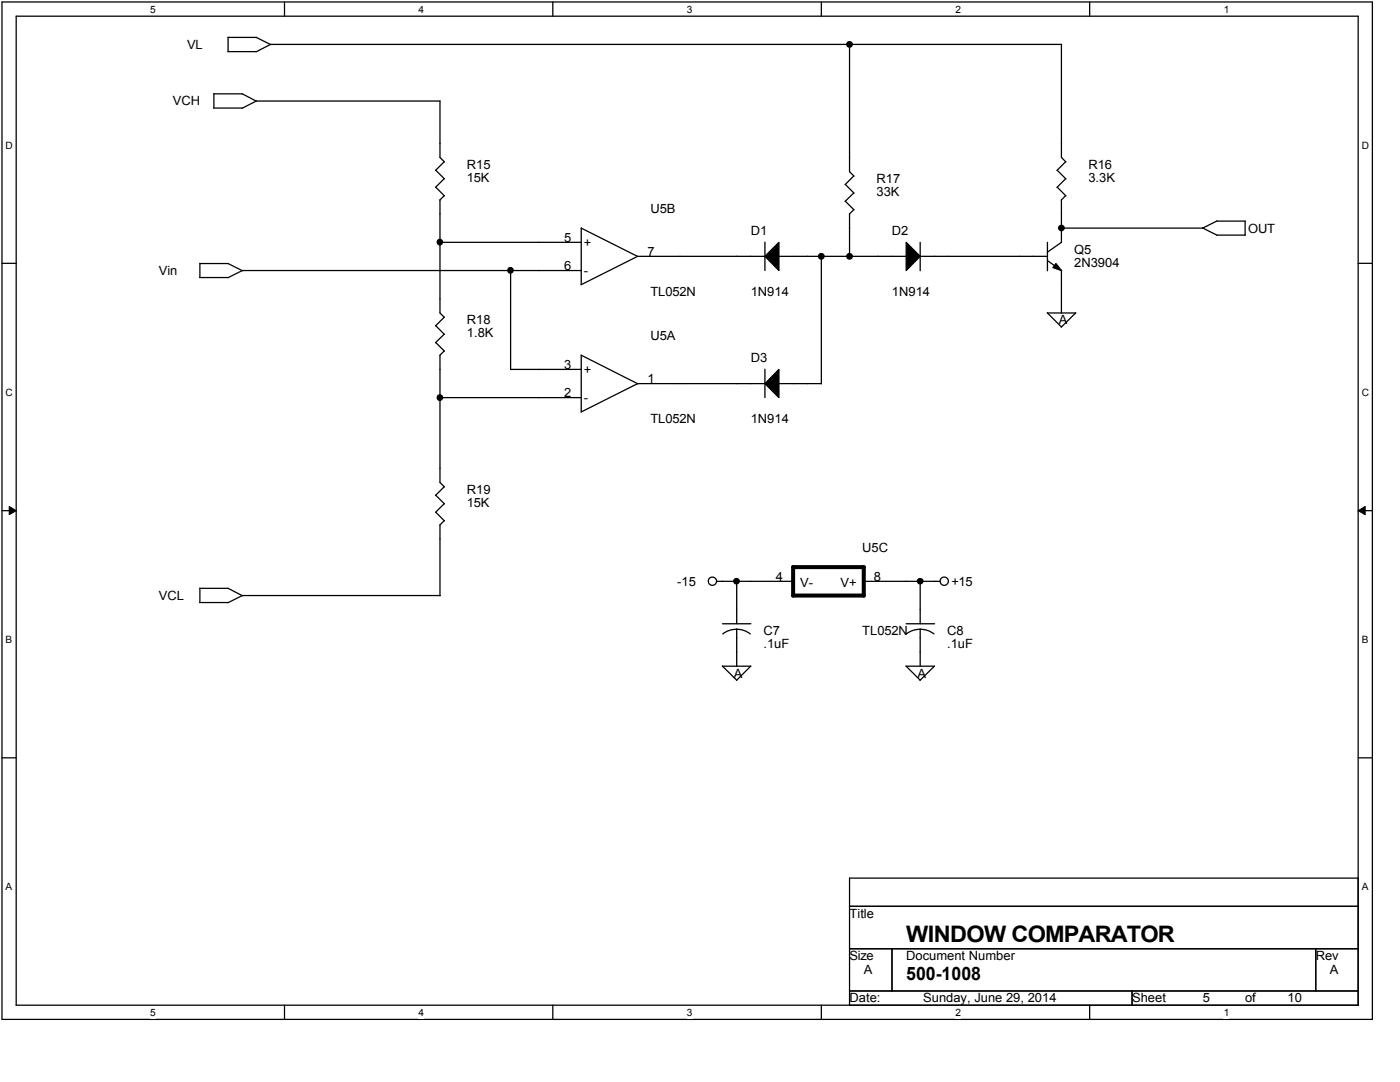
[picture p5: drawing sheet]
<svg xmlns="http://www.w3.org/2000/svg" width="279mm" height="216mm" viewBox="0 0 279 216" stroke-linecap="round" stroke-linejoin="round" font-family="sans-serif">
<path d="M.4 .4h273.5v203h-273.5zM3.2 3.2h267.9v197.4h-267.9z" fill="none" stroke="#000" stroke-width=".25"/>
<g fill="#fff">
<path d="M30 .7h1.1v2.3h-1.1z"/>
<path d="M30 200.9h1.1v2.3h-1.1z"/>
</g>
<path d="M56.8 .4v2.8M56.8 200.6v2.8" fill="none" stroke="#000" stroke-width=".25"/>
<g fill="#fff">
<path d="M83.5 .7h1.1v2.3h-1.1z"/>
<path d="M83.5 200.9h1.1v2.3h-1.1z"/>
</g>
<path d="M110.3 .4v2.8M110.3 200.6v2.8" fill="none" stroke="#000" stroke-width=".25"/>
<g fill="#fff">
<path d="M137.1 .7h1.1v2.3h-1.1z"/>
<path d="M137.1 200.9h1.1v2.3h-1.1z"/>
</g>
<path d="M163.9 .4v2.8M163.9 200.6v2.8" fill="none" stroke="#000" stroke-width=".25"/>
<g fill="#fff">
<path d="M190.7 .7h1.1v2.3h-1.1z"/>
<path d="M190.7 200.9h1.1v2.3h-1.1z"/>
</g>
<path d="M217.5 .4v2.8M217.5 200.6v2.8" fill="none" stroke="#000" stroke-width=".25"/>
<g fill="#fff">
<path d="M244.2 .7h1.1v2.3h-1.1z"/>
<path d="M244.2 200.9h1.1v2.3h-1.1z"/>
<path d="M1.1 27.9h1.5v2.2h-1.5z"/>
<path d="M271.8 27.9h1.4v2.2h-1.4z"/>
<path d="M1.1 77.2h1.5v2.2h-1.5z"/>
<path d="M271.8 77.2h1.4v2.2h-1.4z"/>
</g>
<path d="M.4 52.5h2.8M271.1 52.5h2.8" fill="none" stroke="#000" stroke-width=".25"/>
<g fill="#fff">
<path d="M1.1 126.5h1.3v2.3h-1.3z"/>
<path d="M271.8 126.5h1.3v2.3h-1.3z"/>
</g>
<path d="M.4 101.9h2.8M271.1 101.9h2.8" fill="none" stroke="#000" stroke-width=".25"/>
<path d="M1.8 101.1l1.4 .8-1.4 .8zM271.1 101.9l1.3-.8v1.6z" fill="#000"/>
<path d="M1.8 101.1l1.4 .8-1.4 .8zM271.1 101.9l1.3-.8v1.6z" fill="none" stroke="#000" stroke-width=".2"/>
<g fill="#fff">
<path d="M1.1 175.9h1.3v2.2h-1.3z"/>
<path d="M271.8 175.9h1.3v2.2h-1.3z"/>
</g>
<g fill="none" stroke="#000" stroke-width=".25">
<path d="M42.7 18.7h5.7M42.7 18.7l-.1 2.9h5.8M45.5 10.3h5.6M45.5 7.5h5.7M45.5 7.4v2.9M48.4 18.7l2.8 1.5M51.1 7.5l2.9 1.4M169.5 8.9v25.4l.9 .8M211.8 8.9v22.5l.9 .9M211.9 8.9h-157.9l-2.9 1.4M87 34l1.7 1.7M87 37.3l1.7 1.8"/>
<path d="M87.8 39.9v22.6l.9 .8M87.8 20.2v11.2l.9 .9M87.8 20.2h-36.7l-2.8 1.4M88.7 32.3l-1.8 1.7M88.7 35.7l-1.8 1.7M88.7 39l-.9 .9M168.7 36.8l1.7 1.7M170.4 35.1l-1.7 1.7M170.4 38.5l-1.7 1.7M211 34l1.7 1.7M211 37.3l1.7 1.8M211.8 39.9v8.5l-2.8 1.9"/>
<path d="M212.7 32.3l-1.8 1.7M212.7 35.7l-1.8 1.7M212.7 39l-.9 .9M39.9 52.6h5.7M39.9 52.5l-.1 2.9h5.7M45.5 52.6l2.9 1.4M87.8 48.4h28.2M101.9 54v19.8M116 45.5v11.3M116 45.5l11.3 5.7M116 54h-67.6l-2.9 1.4M152.7 48.3v5.7"/>
<path d="M152.7 51.1h-25.4l-11.3 5.7M155.4 51.1h25.5M155.4 48.4v5.6l-2.7-2.9zM163.9 51.1v25.5M168.7 40.1l1.7 1.8M169.5 42.7v8.4M170.4 41.8l-.9 .9M180.8 48.4l2.8 2.7-2.8 2.9zM183.6 48.4v5.6M183.6 51.1h25.4M209 52l2.9 2M209 48.4v5.6"/>
<path d="M210.7 52.6l1.1 1.4-1.7-.6zM211.8 54v8.5M211.8 45.5h28.3M240 45.5l2.9 1.4M242.8 46.9h5.7M242.9 44.1h5.6M242.9 44.1l-2.9 1.4M248.5 44.1v2.9M87 65l1.7 1.7M87 68.3l1.7 1.8M87.8 70.9v25.4l.9 .9M87.8 79.3h28.2"/>
<path d="M88.7 63.3l-1.8 1.7M88.7 66.7l-1.8 1.7M88.7 70l-.9 .9M101.9 73.7h14.1M116 70.8v11.4M116 70.9l11.3 5.7M152.7 73.7v5.6M152.7 76.5h-25.4l-11.3 5.7M155.4 76.5h8.6M155.4 73.7v5.6l-2.7-2.8zM209 62.4l2.8 2.8M209 62.5h5.7l-2.9 2.8"/>
<path d="M87 98.8l1.7 1.7M88.7 97.1l-1.8 1.8M39.9 117.4v2.8h5.6M39.9 117.4h5.7M45.5 117.4l2.9 1.5M87 102.2l1.7 1.7M87.8 104.7v14.2M87.8 118.8h-39.4l-2.9 1.5M88.7 100.5l-1.8 1.7M88.7 103.9l-.9 .9M143 116h15.3M147 116v8.5"/>
<path d="M172.4 116h15.2M183.6 116v8.5M144.1 132.9l2.9 2.8M144.2 132.9h5.7M144.2 124.5h5.7M147 125.6l1.4 .2 1.3 .7M147 125.6l-1.5 .2-1.3 .7M147 125.6v7.3M149.8 132.9l-2.8 2.9M180.8 132.9l2.8 2.8M180.8 132.9h5.7l-2.9 2.9M180.8 124.5h5.7"/>
<path d="M183.6 125.6l1.5 .2 1.3 .7M183.6 125.6l-1.4 .2-1.3 .7M183.6 125.6v7.3M.4 151.2h2.8M271.1 151.2h2.8M169.5 175.2h101.6v25.4h-101.6zM169.5 180.8h101.6M169.5 189.3h101.6M169.5 197.7h101.6M178 189.3v8.4M225.9 197.7v2.9M262.6 189.3v8.4"/>
<circle cx="169.5" cy="8.9" r=".56"/>
<circle cx="87.8" cy="48.3" r=".55"/>
<circle cx="101.9" cy="53.9" r=".55"/>
<circle cx="163.9" cy="51.1" r=".56"/>
<circle cx="169.5" cy="51.1" r=".56"/>
<circle cx="211.8" cy="45.5" r=".55"/>
<circle cx="87.8" cy="79.3" r=".55"/>
<circle cx="142.2" cy="116" r=".83"/>
<circle cx="147" cy="116" r=".55"/>
<circle cx="183.6" cy="116" r=".55"/>
<circle cx="188.4" cy="116" r=".83"/>
</g>
<g fill="#000">
<path d="M155.4 48.4v5.6l-2.7-2.9zM180.8 48.4l2.8 2.7-2.8 2.9zM210.7 52.6l1.1 1.4-1.7-.6zM155.4 73.7v5.6l-2.7-2.8z"/>
<circle cx="169.5" cy="8.9" r=".56"/>
<circle cx="87.8" cy="48.3" r=".55"/>
<circle cx="101.9" cy="53.9" r=".55"/>
<circle cx="163.9" cy="51.1" r=".56"/>
<circle cx="169.5" cy="51.1" r=".56"/>
<circle cx="211.8" cy="45.5" r=".55"/>
<circle cx="87.8" cy="79.3" r=".55"/>
<circle cx="147" cy="116" r=".55"/>
<circle cx="183.6" cy="116" r=".55"/>
</g>
<path d="M158.2 118.8h14.2M158.3 113.2h14.1M158.3 113.1v5.7M172.4 113.2v5.7" fill="none" stroke="#000" stroke-width=".8"/>
<text font-size="4.5" x="180.8" y="187.9">WINDOW COMPARATOR</text>
<text font-size="3.7" x="180.8" y="195.5">500-1008</text>
<g font-size="2.5">
<text x="37.3" y="9.8">VL</text>
<text x="34.5" y="21">VCH</text>
<text x="93.2" y="33.7">R15</text>
<text x="217.2" y="33.7">R16</text>
<text x="93.2" y="36.2">15K</text>
<text x="174.9" y="36.5">R17</text>
<text x="174.9" y="39.1">33K</text>
<text x="217.2" y="36.2">3.3K</text>
<text x="129.8" y="42.4">U5B</text>
<text x="149.8" y="47">D1</text>
<text x="178" y="47">D2</text>
<text x="249.1" y="46.4">OUT</text>
<text x="112.6" y="53.9">6</text>
<text x="112.6" y="48.3">5</text>
<text x="116.5" y="49.2">+</text>
<text x="129.2" y="51.1">7</text>
<text x="214.4" y="50.6">Q5</text>
<text x="214.4" y="53.2">2N3904</text>
<text x="31.7" y="54.9">Vin</text>
<text x="116.5" y="54.9">-</text>
<text x="129.8" y="59.1">TL052N</text>
<text x="149.8" y="59.1">1N914</text>
<text x="178" y="59.1">1N914</text>
<text x="93.2" y="64.7">R18</text>
<text x="211.3" y="64.7">A</text>
<text x="93.2" y="67.3">1.8K</text>
<text x="129.8" y="67.8">U5A</text>
<text x="112.6" y="73.7">3</text>
<text x="116.5" y="74.6">+</text>
<text x="129.2" y="76.5">1</text>
<text x="149.8" y="72.3">D3</text>
<text x="112.6" y="79.3">2</text>
<text x="116.5" y="80.2">-</text>
<text x="129.8" y="84.5">TL052N</text>
<text x="149.8" y="84.5">1N914</text>
<text x="93.2" y="98.6">R19</text>
<text x="93.2" y="101.1">15K</text>
<text x="172.1" y="110.1">U5C</text>
<text x="31.7" y="119.7">VCL</text>
<text x="135.2" y="116.9">-15</text>
<text x="154.9" y="116">4</text>
<text x="159.7" y="117.1">V-</text>
<text x="167.7" y="117.1">V+</text>
<text x="174.4" y="116">8</text>
<text x="189.9" y="116.9">+15</text>
<text x="152.4" y="126.7">C7</text>
<text x="152.4" y="129.3">.1uF</text>
<text x="172.1" y="126.7">TL052N</text>
<text x="189" y="126.7">C8</text>
<text x="189" y="129.3">.1uF</text>
<text x="146.4" y="135.2">A</text>
<text x="183.1" y="135.2">A</text>
<text x="169.5" y="183.1">Title</text>
<text x="169.5" y="191.6">Size</text>
<text x="180.8" y="191.6">Document Number</text>
<text x="262.6" y="191.6">Rev</text>
<text x="172.4" y="194.4">A</text>
<text x="265.4" y="194.4">A</text>
<text x="169.5" y="200">Date:</text>
<text x="184.2" y="200">Sunday, June 29, 2014</text>
<text x="225.9" y="200">Sheet</text>
<text x="240" y="200">5</text>
<text x="248.5" y="200">of</text>
<text x="257" y="200">10</text>
</g>
<g font-size="2">
<text x="30" y="2.6">5</text>
<text x="83.5" y="2.6">4</text>
<text x="137.1" y="2.6">3</text>
<text x="190.7" y="2.6">2</text>
<text x="244.2" y="2.6">1</text>
<text x="1.1" y="29.7">D</text>
<text x="271.8" y="29.7">D</text>
<text x="1.1" y="79">C</text>
<text x="271.8" y="79">C</text>
<text x="1.1" y="128.4">B</text>
<text x="271.8" y="128.4">B</text>
<text x="1.1" y="177.7">A</text>
<text x="271.8" y="177.7">A</text>
<text x="30" y="202.7">5</text>
<text x="83.5" y="202.7">4</text>
<text x="137.1" y="202.7">3</text>
<text x="190.7" y="202.7">2</text>
<text x="244.2" y="202.7">1</text>
</g>
</svg>
